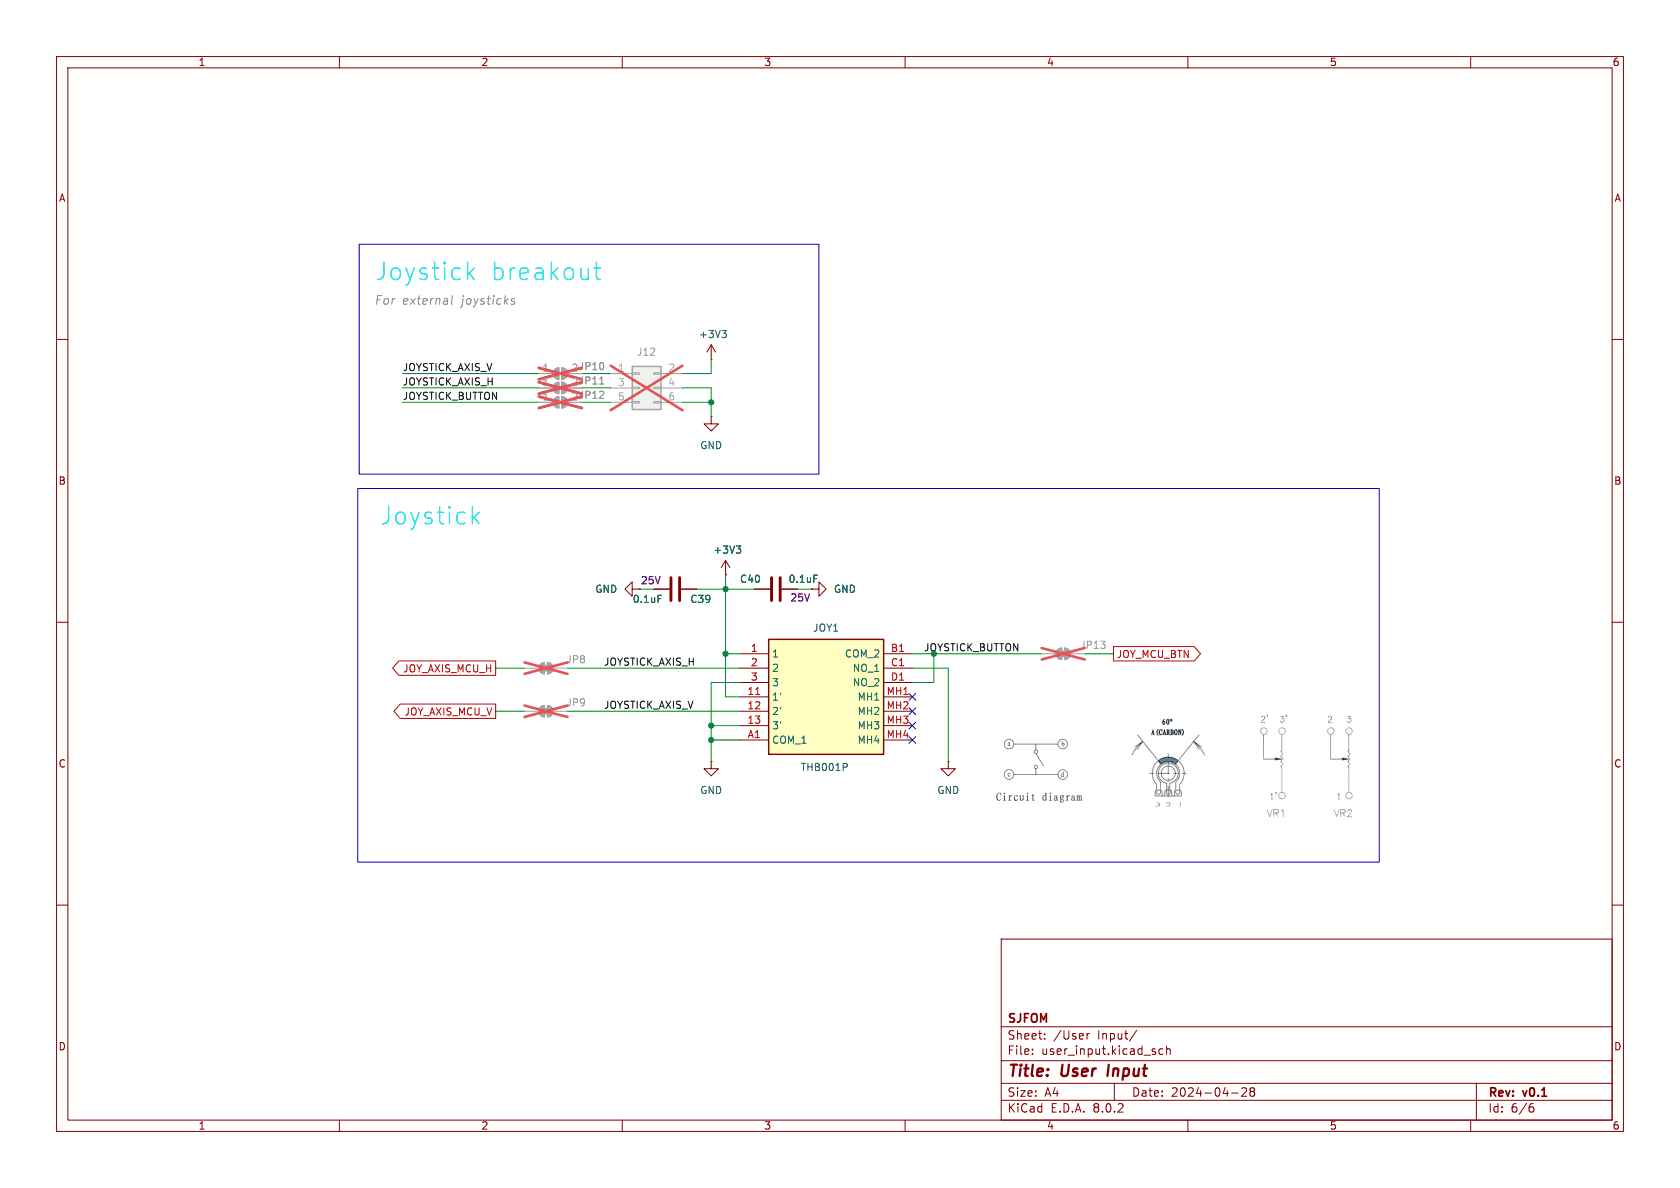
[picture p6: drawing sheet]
(kicad_sch
 (version 20231120)
 (generator "eeschema")
 (generator_version "8.0")
 (paper "A4")
 (title_block
  (title "User Input")
  (date "2024-04-28")
  (rev "v0.1")
  (company "SJFOM"))
 (lib_symbols
  (symbol "Connector_Generic:Conn_02x03_Odd_Even"
   (pin_names
    (offset 1.016) hide) (exclude_from_sim no) (in_bom yes) (on_board yes)
   (property "Reference" "J" (at 1.27 5.08 0) (effects (font (size 1.27 1.27))))
   (property "Value" "Conn_02x03_Odd_Even" (at 1.27 -5.08 0) (effects (font (size 1.27 1.27))))
   (property "Footprint" "" (at 0 0 0) (effects (font (size 1.27 1.27)) (hide yes)))
   (property "Datasheet" "~" (at 0 0 0) (effects (font (size 1.27 1.27)) (hide yes)))
   (property "Description" "Generic connector, double row, 02x03, odd/even pin numbering scheme (row 1 odd numbers, row 2 even numbers), script generated (kicad-library-utils/schlib/autogen/connector/)" (at 0 0 0) (effects (font (size 1.27 1.27)) (hide yes)))
   (symbol "Conn_02x03_Odd_Even_1_1"
    (rectangle (start -1.27 -2.413) (end 0 -2.667) (stroke (width 0.1524) (type default)) (fill (type none)))
    (rectangle (start -1.27 0.127) (end 0 -0.127) (stroke (width 0.1524) (type default)) (fill (type none)))
    (rectangle (start -1.27 2.667) (end 0 2.413) (stroke (width 0.1524) (type default)) (fill (type none)))
    (rectangle (start -1.27 3.81) (end 3.81 -3.81) (stroke (width 0.254) (type default)) (fill (type background)))
    (rectangle (start 3.81 -2.413) (end 2.54 -2.667) (stroke (width 0.1524) (type default)) (fill (type none)))
    (rectangle (start 3.81 0.127) (end 2.54 -0.127) (stroke (width 0.1524) (type default)) (fill (type none)))
    (rectangle (start 3.81 2.667) (end 2.54 2.413) (stroke (width 0.1524) (type default)) (fill (type none)))
    (pin passive line (at -5.08 2.54 0) (length 3.81) (name "Pin_1" (effects (font (size 1.27 1.27)))) (number "1" (effects (font (size 1.27 1.27)))))
    (pin passive line (at 7.62 2.54 180) (length 3.81) (name "Pin_2" (effects (font (size 1.27 1.27)))) (number "2" (effects (font (size 1.27 1.27)))))
    (pin passive line (at -5.08 0 0) (length 3.81) (name "Pin_3" (effects (font (size 1.27 1.27)))) (number "3" (effects (font (size 1.27 1.27)))))
    (pin passive line (at 7.62 0 180) (length 3.81) (name "Pin_4" (effects (font (size 1.27 1.27)))) (number "4" (effects (font (size 1.27 1.27)))))
    (pin passive line (at -5.08 -2.54 0) (length 3.81) (name "Pin_5" (effects (font (size 1.27 1.27)))) (number "5" (effects (font (size 1.27 1.27)))))
    (pin passive line (at 7.62 -2.54 180) (length 3.81) (name "Pin_6" (effects (font (size 1.27 1.27)))) (number "6" (effects (font (size 1.27 1.27)))))))
  (symbol "Device:C"
   (pin_numbers hide)
   (pin_names
    (offset 0.254)) (exclude_from_sim no) (in_bom yes) (on_board yes)
   (property "Reference" "C" (at 0.635 2.54 0) (effects (font (size 1.27 1.27)) (justify left)))
   (property "Value" "C" (at 0.635 -2.54 0) (effects (font (size 1.27 1.27)) (justify left)))
   (property "Footprint" "" (at 0.9652 -3.81 0) (effects (font (size 1.27 1.27)) (hide yes)))
   (property "Datasheet" "~" (at 0 0 0) (effects (font (size 1.27 1.27)) (hide yes)))
   (property "Description" "Unpolarized capacitor" (at 0 0 0) (effects (font (size 1.27 1.27)) (hide yes)))
   (symbol "C_0_1"
    (polyline (pts (xy -2.032 -0.762) (xy 2.032 -0.762)) (stroke (width 0.508) (type default)) (fill (type none)))
    (polyline (pts (xy -2.032 0.762) (xy 2.032 0.762)) (stroke (width 0.508) (type default)) (fill (type none))))
   (symbol "C_1_1"
    (pin passive line (at 0 3.81 270) (length 2.794) (name "~" (effects (font (size 1.27 1.27)))) (number "1" (effects (font (size 1.27 1.27)))))
    (pin passive line (at 0 -3.81 90) (length 2.794) (name "~" (effects (font (size 1.27 1.27)))) (number "2" (effects (font (size 1.27 1.27)))))))
  (symbol "Jumper:SolderJumper_2_Bridged"
   (pin_numbers hide)
   (pin_names
    (offset 0) hide) (exclude_from_sim yes) (in_bom no) (on_board yes)
   (property "Reference" "JP" (at 0 2.032 0) (effects (font (size 1.27 1.27))))
   (property "Value" "SolderJumper_2_Bridged" (at 0 -2.54 0) (effects (font (size 1.27 1.27))))
   (property "Footprint" "" (at 0 0 0) (effects (font (size 1.27 1.27)) (hide yes)))
   (property "Datasheet" "~" (at 0 0 0) (effects (font (size 1.27 1.27)) (hide yes)))
   (property "Description" "Solder Jumper, 2-pole, closed/bridged" (at 0 0 0) (effects (font (size 1.27 1.27)) (hide yes)))
   (symbol "SolderJumper_2_Bridged_0_1"
    (rectangle (start -0.508 0.508) (end 0.508 -0.508) (stroke (width 0) (type default)) (fill (type outline)))
    (arc (start -0.254 1.016) (mid -1.2656 0) (end -0.254 -1.016) (stroke (width 0) (type default)) (fill (type none)))
    (arc (start -0.254 1.016) (mid -1.2656 0) (end -0.254 -1.016) (stroke (width 0) (type default)) (fill (type outline)))
    (polyline (pts (xy -0.254 1.016) (xy -0.254 -1.016)) (stroke (width 0) (type default)) (fill (type none)))
    (polyline (pts (xy 0.254 1.016) (xy 0.254 -1.016)) (stroke (width 0) (type default)) (fill (type none)))
    (arc (start 0.254 -1.016) (mid 1.2656 0) (end 0.254 1.016) (stroke (width 0) (type default)) (fill (type none)))
    (arc (start 0.254 -1.016) (mid 1.2656 0) (end 0.254 1.016) (stroke (width 0) (type default)) (fill (type outline))))
   (symbol "SolderJumper_2_Bridged_1_1"
    (pin passive line (at -3.81 0 0) (length 2.54) (name "A" (effects (font (size 1.27 1.27)))) (number "1" (effects (font (size 1.27 1.27)))))
    (pin passive line (at 3.81 0 180) (length 2.54) (name "B" (effects (font (size 1.27 1.27)))) (number "2" (effects (font (size 1.27 1.27)))))))
  (symbol "Jumper:SolderJumper_2_Open"
   (pin_names
    (offset 0) hide) (exclude_from_sim no) (in_bom yes) (on_board yes)
   (property "Reference" "JP" (at 0 2.032 0) (effects (font (size 1.27 1.27))))
   (property "Value" "SolderJumper_2_Open" (at 0 -2.54 0) (effects (font (size 1.27 1.27))))
   (property "Footprint" "" (at 0 0 0) (effects (font (size 1.27 1.27)) (hide yes)))
   (property "Datasheet" "~" (at 0 0 0) (effects (font (size 1.27 1.27)) (hide yes)))
   (property "Description" "Solder Jumper, 2-pole, open" (at 0 0 0) (effects (font (size 1.27 1.27)) (hide yes)))
   (symbol "SolderJumper_2_Open_0_1"
    (arc (start -0.254 1.016) (mid -1.2656 0) (end -0.254 -1.016) (stroke (width 0) (type default)) (fill (type none)))
    (arc (start -0.254 1.016) (mid -1.2656 0) (end -0.254 -1.016) (stroke (width 0) (type default)) (fill (type outline)))
    (polyline (pts (xy -0.254 1.016) (xy -0.254 -1.016)) (stroke (width 0) (type default)) (fill (type none)))
    (polyline (pts (xy 0.254 1.016) (xy 0.254 -1.016)) (stroke (width 0) (type default)) (fill (type none)))
    (arc (start 0.254 -1.016) (mid 1.2656 0) (end 0.254 1.016) (stroke (width 0) (type default)) (fill (type none)))
    (arc (start 0.254 -1.016) (mid 1.2656 0) (end 0.254 1.016) (stroke (width 0) (type default)) (fill (type outline))))
   (symbol "SolderJumper_2_Open_1_1"
    (pin passive line (at -3.81 0 0) (length 2.54) (name "A" (effects (font (size 1.27 1.27)))) (number "1" (effects (font (size 1.27 1.27)))))
    (pin passive line (at 3.81 0 180) (length 2.54) (name "B" (effects (font (size 1.27 1.27)))) (number "2" (effects (font (size 1.27 1.27)))))))
  (symbol "Samacsys:THB001P" (exclude_from_sim no) (in_bom yes) (on_board yes)
   (property "Reference" "S" (at 26.67 7.62 0) (effects (font (size 1.27 1.27)) (justify left top)))
   (property "Value" "THB001P" (at 26.67 5.08 0) (effects (font (size 1.27 1.27)) (justify left top)))
   (property "Footprint" "Samacsys:THB001P" (at 26.67 -94.92 0) (effects (font (size 1.27 1.27)) (justify left top) (hide yes)))
   (property "Datasheet" "https://www.ckswitches.com/media/2873/thb.pdf" (at 26.67 -194.92 0) (effects (font (size 1.27 1.27)) (justify left top) (hide yes)))
   (property "Description" "THUMBSTICK, 0.05A, 12VDC, 2 AXIS, PCB; No. of Axes:2; Track Resistance:10kohm; Supply Voltage Max:-; No. of Switch Positions:-; Contact Current AC Max:-; Contact Voltage AC Max:50V; Rotation Electrical Angle:36" (at 0 0 0) (effects (font (size 1.27 1.27)) (hide yes)))
   (property "Height" "19.85" (at 26.67 -394.92 0) (effects (font (size 1.27 1.27)) (justify left top) (hide yes)))
   (property "Mouser Part Number" "611-THB001P" (at 26.67 -494.92 0) (effects (font (size 1.27 1.27)) (justify left top) (hide yes)))
   (property "Mouser Price/Stock" "https://www.mouser.co.uk/ProductDetail/CK/THB001P?qs=OlC7AqGiEDlMaVQ%2FEBrivA%3D%3D" (at 26.67 -594.92 0) (effects (font (size 1.27 1.27)) (justify left top) (hide yes)))
   (property "Manufacturer_Name" "C & K COMPONENTS" (at 26.67 -694.92 0) (effects (font (size 1.27 1.27)) (justify left top) (hide yes)))
   (property "Manufacturer_Part_Number" "THB001P" (at 26.67 -794.92 0) (effects (font (size 1.27 1.27)) (justify left top) (hide yes)))
   (symbol "THB001P_1_1"
    (rectangle (start 5.08 2.54) (end 25.4 -17.78) (stroke (width 0.254) (type default)) (fill (type background)))
    (pin passive line (at 0 0 0) (length 5.08) (name "1" (effects (font (size 1.27 1.27)))) (number "1" (effects (font (size 1.27 1.27)))))
    (pin passive line (at 0 -7.62 0) (length 5.08) (name "1'" (effects (font (size 1.27 1.27)))) (number "11" (effects (font (size 1.27 1.27)))))
    (pin passive line (at 0 -10.16 0) (length 5.08) (name "2'" (effects (font (size 1.27 1.27)))) (number "12" (effects (font (size 1.27 1.27)))))
    (pin passive line (at 0 -12.7 0) (length 5.08) (name "3'" (effects (font (size 1.27 1.27)))) (number "13" (effects (font (size 1.27 1.27)))))
    (pin passive line (at 0 -2.54 0) (length 5.08) (name "2" (effects (font (size 1.27 1.27)))) (number "2" (effects (font (size 1.27 1.27)))))
    (pin passive line (at 0 -5.08 0) (length 5.08) (name "3" (effects (font (size 1.27 1.27)))) (number "3" (effects (font (size 1.27 1.27)))))
    (pin passive line (at 0 -15.24 0) (length 5.08) (name "COM_1" (effects (font (size 1.27 1.27)))) (number "A1" (effects (font (size 1.27 1.27)))))
    (pin passive line (at 30.48 0 180) (length 5.08) (name "COM_2" (effects (font (size 1.27 1.27)))) (number "B1" (effects (font (size 1.27 1.27)))))
    (pin passive line (at 30.48 -2.54 180) (length 5.08) (name "NO_1" (effects (font (size 1.27 1.27)))) (number "C1" (effects (font (size 1.27 1.27)))))
    (pin passive line (at 30.48 -5.08 180) (length 5.08) (name "NO_2" (effects (font (size 1.27 1.27)))) (number "D1" (effects (font (size 1.27 1.27)))))
    (pin passive line (at 30.48 -7.62 180) (length 5.08) (name "MH1" (effects (font (size 1.27 1.27)))) (number "MH1" (effects (font (size 1.27 1.27)))))
    (pin passive line (at 30.48 -10.16 180) (length 5.08) (name "MH2" (effects (font (size 1.27 1.27)))) (number "MH2" (effects (font (size 1.27 1.27)))))
    (pin passive line (at 30.48 -12.7 180) (length 5.08) (name "MH3" (effects (font (size 1.27 1.27)))) (number "MH3" (effects (font (size 1.27 1.27)))))
    (pin passive line (at 30.48 -15.24 180) (length 5.08) (name "MH4" (effects (font (size 1.27 1.27)))) (number "MH4" (effects (font (size 1.27 1.27)))))))
  (symbol "power:+3V3"
   (power)
   (pin_numbers hide)
   (pin_names
    (offset 0) hide) (exclude_from_sim no) (in_bom yes) (on_board yes)
   (property "Reference" "#PWR" (at 0 -3.81 0) (effects (font (size 1.27 1.27)) (hide yes)))
   (property "Value" "+3V3" (at 0 3.556 0) (effects (font (size 1.27 1.27))))
   (property "Footprint" "" (at 0 0 0) (effects (font (size 1.27 1.27)) (hide yes)))
   (property "Datasheet" "" (at 0 0 0) (effects (font (size 1.27 1.27)) (hide yes)))
   (property "Description" "Power symbol creates a global label with name \"+3V3\"" (at 0 0 0) (effects (font (size 1.27 1.27)) (hide yes)))
   (symbol "+3V3_0_1"
    (polyline (pts (xy -0.762 1.27) (xy 0 2.54)) (stroke (width 0) (type default)) (fill (type none)))
    (polyline (pts (xy 0 0) (xy 0 2.54)) (stroke (width 0) (type default)) (fill (type none)))
    (polyline (pts (xy 0 2.54) (xy 0.762 1.27)) (stroke (width 0) (type default)) (fill (type none))))
   (symbol "+3V3_1_1"
    (pin power_in line (at 0 0 90) (length 0) (name "~" (effects (font (size 1.27 1.27)))) (number "1" (effects (font (size 1.27 1.27)))))))
  (symbol "power:GND"
   (power)
   (pin_numbers hide)
   (pin_names
    (offset 0) hide) (exclude_from_sim no) (in_bom yes) (on_board yes)
   (property "Reference" "#PWR" (at 0 -6.35 0) (effects (font (size 1.27 1.27)) (hide yes)))
   (property "Value" "GND" (at 0 -3.81 0) (effects (font (size 1.27 1.27))))
   (property "Footprint" "" (at 0 0 0) (effects (font (size 1.27 1.27)) (hide yes)))
   (property "Datasheet" "" (at 0 0 0) (effects (font (size 1.27 1.27)) (hide yes)))
   (property "Description" "Power symbol creates a global label with name \"GND\" , ground" (at 0 0 0) (effects (font (size 1.27 1.27)) (hide yes)))
   (symbol "GND_0_1"
    (polyline (pts (xy 0 0) (xy 0 -1.27) (xy 1.27 -1.27) (xy 0 -2.54) (xy -1.27 -1.27) (xy 0 -1.27)) (stroke (width 0) (type default)) (fill (type none))))
   (symbol "GND_1_1"
    (pin power_in line (at 0 0 270) (length 0) (name "~" (effects (font (size 1.27 1.27)))) (number "1" (effects (font (size 1.27 1.27))))))))
 (junction
  (at 128.27 104.14)
  (diameter 0)
  (color 0 0 0 0))
 (junction
  (at 125.73 128.27)
  (diameter 0)
  (color 0 0 0 0))
 (junction
  (at 165.1 115.57)
  (diameter 0)
  (color 0 0 0 0))
 (junction
  (at 128.27 115.57)
  (diameter 0)
  (color 0 0 0 0))
 (junction
  (at 125.73 71.12)
  (diameter 0)
  (color 0 0 0 0))
 (junction
  (at 125.73 130.81)
  (diameter 0)
  (color 0 0 0 0))
 (no_connect
  (at 161.29 128.27))
 (no_connect
  (at 161.29 130.81))
 (no_connect
  (at 161.29 123.19))
 (no_connect
  (at 161.29 125.73))
 (wire
  (pts (xy 161.29 120.65) (xy 165.1 120.65))
  (stroke (width 0) (type default)))
 (wire
  (pts (xy 128.27 104.14) (xy 133.35 104.14))
  (stroke (width 0) (type default)))
 (wire
  (pts (xy 102.87 66.04) (xy 107.95 66.04))
  (stroke (width 0) (type default)))
 (wire
  (pts (xy 191.77 115.57) (xy 196.85 115.57))
  (stroke (width 0) (type default)))
 (wire
  (pts (xy 87.63 118.11) (xy 92.71 118.11))
  (stroke (width 0) (type default)))
 (wire
  (pts (xy 125.73 130.81) (xy 130.81 130.81))
  (stroke (width 0) (type default)))
 (wire
  (pts (xy 125.73 68.58) (xy 125.73 71.12))
  (stroke (width 0) (type default)))
 (wire
  (pts (xy 71.12 68.58) (xy 95.25 68.58))
  (stroke (width 0) (type default)))
 (wire
  (pts (xy 161.29 118.11) (xy 167.64 118.11))
  (stroke (width 0) (type default)))
 (wire
  (pts (xy 140.97 104.14) (xy 143.51 104.14))
  (stroke (width 0) (type default)))
 (wire
  (pts (xy 125.73 128.27) (xy 130.81 128.27))
  (stroke (width 0) (type default)))
 (wire
  (pts (xy 100.33 118.11) (xy 130.81 118.11))
  (stroke (width 0) (type default)))
 (wire
  (pts (xy 120.65 68.58) (xy 125.73 68.58))
  (stroke (width 0) (type default)))
 (wire
  (pts (xy 71.12 71.12) (xy 95.25 71.12))
  (stroke (width 0) (type default)))
 (wire
  (pts (xy 125.73 128.27) (xy 125.73 130.81))
  (stroke (width 0) (type default)))
 (wire
  (pts (xy 125.73 71.12) (xy 125.73 73.66))
  (stroke (width 0) (type default)))
 (wire
  (pts (xy 165.1 115.57) (xy 184.15 115.57))
  (stroke (width 0) (type default)))
 (wire
  (pts (xy 102.87 68.58) (xy 107.95 68.58))
  (stroke (width 0) (type default)))
 (wire
  (pts (xy 125.73 120.65) (xy 125.73 128.27))
  (stroke (width 0) (type default)))
 (wire
  (pts (xy 128.27 115.57) (xy 128.27 123.19))
  (stroke (width 0) (type default)))
 (wire
  (pts (xy 161.29 115.57) (xy 165.1 115.57))
  (stroke (width 0) (type default)))
 (wire
  (pts (xy 128.27 104.14) (xy 128.27 101.6))
  (stroke (width 0) (type default)))
 (wire
  (pts (xy 128.27 104.14) (xy 123.19 104.14))
  (stroke (width 0) (type default)))
 (wire
  (pts (xy 71.12 66.04) (xy 95.25 66.04))
  (stroke (width 0) (type default)))
 (wire
  (pts (xy 125.73 66.04) (xy 125.73 63.5))
  (stroke (width 0) (type default)))
 (wire
  (pts (xy 128.27 115.57) (xy 130.81 115.57))
  (stroke (width 0) (type default)))
 (wire
  (pts (xy 87.63 125.73) (xy 92.71 125.73))
  (stroke (width 0) (type default)))
 (wire
  (pts (xy 102.87 71.12) (xy 107.95 71.12))
  (stroke (width 0) (type default)))
 (wire
  (pts (xy 125.73 130.81) (xy 125.73 134.62))
  (stroke (width 0) (type default)))
 (wire
  (pts (xy 165.1 120.65) (xy 165.1 115.57))
  (stroke (width 0) (type default)))
 (wire
  (pts (xy 130.81 120.65) (xy 125.73 120.65))
  (stroke (width 0) (type default)))
 (wire
  (pts (xy 100.33 125.73) (xy 130.81 125.73))
  (stroke (width 0) (type default)))
 (wire
  (pts (xy 115.57 104.14) (xy 113.03 104.14))
  (stroke (width 0) (type default)))
 (wire
  (pts (xy 120.65 66.04) (xy 125.73 66.04))
  (stroke (width 0) (type default)))
 (wire
  (pts (xy 167.64 118.11) (xy 167.64 134.62))
  (stroke (width 0) (type default)))
 (wire
  (pts (xy 128.27 104.14) (xy 128.27 115.57))
  (stroke (width 0) (type default)))
 (wire
  (pts (xy 128.27 123.19) (xy 130.81 123.19))
  (stroke (width 0) (type default)))
 (wire
  (pts (xy 120.65 71.12) (xy 125.73 71.12))
  (stroke (width 0) (type default)))
 (rectangle
  (start 63.246 86.36)
  (end 243.84 152.4)
  (stroke (width 0) (type default))
  (fill (type none)))
 (rectangle
  (start 63.5 43.18)
  (end 144.78 83.82)
  (stroke (width 0) (type default))
  (fill (type none)))
 (image
  (at 208.28 134.62)
  (scale 0.317452)
  (data))
 (text "Joystick breakout"
  (exclude_from_sim no)
  (at 86.36 48.26 0)
  (effects (font
    (face "KiCad Font") (size 3.048 3.048) (thickness 0.254)
    (bold yes) (color 29 232 255 1))))
 (text "Joystick"
  (exclude_from_sim no)
  (at 76.2 91.44 0)
  (effects (font
    (face "KiCad Font") (size 3.048 3.048) (thickness 0.254)
    (bold yes) (color 29 232 255 1))))
 (text "For external joysticks"
  (exclude_from_sim no)
  (at 78.74 53.34 0)
  (effects (font
    (face "KiCad Font") (size 1.524 1.524)
    (italic yes) (color 132 132 132 1))))
 (label "JOYSTICK_AXIS_V"
  (at 106.68 125.73 0)
  (fields_autoplaced yes)
  (effects (font (size 1.27 1.27)) (justify left bottom)))
 (label "JOYSTICK_BUTTON"
  (at 180.34 115.57 180)
  (fields_autoplaced yes)
  (effects (font (size 1.27 1.27)) (justify right bottom)))
 (label "JOYSTICK_AXIS_H"
  (at 71.12 68.58 0)
  (fields_autoplaced yes)
  (effects (font (size 1.27 1.27)) (justify left bottom)))
 (label "JOYSTICK_AXIS_V"
  (at 71.12 66.04 0)
  (fields_autoplaced yes)
  (effects (font (size 1.27 1.27)) (justify left bottom)))
 (label "JOYSTICK_AXIS_H"
  (at 106.68 118.11 0)
  (fields_autoplaced yes)
  (effects (font (size 1.27 1.27)) (justify left bottom)))
 (label "JOYSTICK_BUTTON"
  (at 71.12 71.12 0)
  (fields_autoplaced yes)
  (effects (font (size 1.27 1.27)) (justify left bottom)))
 (global_label "JOY_AXIS_MCU_V"
  (shape output)
  (at 87.63 125.73 180)
  (fields_autoplaced yes)
  (effects (font (size 1.27 1.27) (color 194 0 0 1)) (justify right))
  (property "Intersheetrefs" "${INTERSHEET_REFS}" (at 69.1024 125.73 0) (effects (font (size 1.27 1.27)) (justify right) (hide yes))))
 (global_label "JOY_AXIS_MCU_H"
  (shape output)
  (at 87.63 118.11 180)
  (fields_autoplaced yes)
  (effects (font (size 1.27 1.27) (color 194 0 0 1)) (justify right))
  (property "Intersheetrefs" "${INTERSHEET_REFS}" (at 68.8605 118.11 0) (effects (font (size 1.27 1.27)) (justify right) (hide yes))))
 (global_label "JOY_MCU_BTN"
  (shape output)
  (at 196.85 115.57 0)
  (fields_autoplaced yes)
  (effects (font (size 1.27 1.27) (color 194 0 0 1)) (justify left))
  (property "Intersheetrefs" "${INTERSHEET_REFS}" (at 212.7771 115.57 0) (effects (font (size 1.27 1.27)) (justify left) (hide yes))))
 (symbol
  (lib_id "power:GND")
  (at 113.03 104.14 270)
  (unit 1)
  (exclude_from_sim no)
  (in_bom yes)
  (on_board yes)
  (dnp no)
  (fields_autoplaced yes)
  (property "Reference" "#PWR0113" (at 106.68 104.14 0) (effects (font (size 1.27 1.27)) (hide yes)))
  (property "Value" "GND" (at 109.22 104.1401 90) (effects (font (size 1.27 1.27)) (justify right)))
  (property "Footprint" "" (at 113.03 104.14 0) (effects (font (size 1.27 1.27)) (hide yes)))
  (property "Datasheet" "" (at 113.03 104.14 0) (effects (font (size 1.27 1.27)) (hide yes)))
  (property "Description" "Power symbol creates a global label with name \"GND\" , ground" (at 113.03 104.14 0) (effects (font (size 1.27 1.27)) (hide yes)))
  (pin "1"))
 (symbol
  (lib_id "Connector_Generic:Conn_02x03_Odd_Even")
  (at 113.03 68.58 0)
  (unit 1)
  (exclude_from_sim no)
  (in_bom yes)
  (on_board yes)
  (dnp yes)
  (fields_autoplaced yes)
  (property "Reference" "J12" (at 114.3 62.23 0) (effects (font (size 1.27 1.27))))
  (property "Value" "Conn_02x03_Odd_Even" (at 114.3 62.23 0) (effects (font (size 1.27 1.27)) (hide yes)))
  (property "Footprint" "Connector_PinHeader_2.54mm:PinHeader_2x03_P2.54mm_Vertical" (at 113.03 68.58 0) (effects (font (size 1.27 1.27)) (hide yes)))
  (property "Datasheet" "~" (at 113.03 68.58 0) (effects (font (size 1.27 1.27)) (hide yes)))
  (property "Description" "Generic connector, double row, 02x03, odd/even pin numbering scheme (row 1 odd numbers, row 2 even numbers), script generated (kicad-library-utils/schlib/autogen/connector/)" (at 113.03 68.58 0) (effects (font (size 1.27 1.27)) (hide yes)))
  (property "Type" "" (at 113.03 68.58 0) (effects (font (size 1.27 1.27)) (hide yes)))
  (pin "4")
  (pin "3")
  (pin "2")
  (pin "1")
  (pin "5")
  (pin "6"))
 (symbol
  (lib_id "power:GND")
  (at 125.73 73.66 0)
  (unit 1)
  (exclude_from_sim no)
  (in_bom yes)
  (on_board yes)
  (dnp no)
  (fields_autoplaced yes)
  (property "Reference" "#PWR0115" (at 125.73 80.01 0) (effects (font (size 1.27 1.27)) (hide yes)))
  (property "Value" "GND" (at 125.73 78.74 0) (effects (font (size 1.27 1.27))))
  (property "Footprint" "" (at 125.73 73.66 0) (effects (font (size 1.27 1.27)) (hide yes)))
  (property "Datasheet" "" (at 125.73 73.66 0) (effects (font (size 1.27 1.27)) (hide yes)))
  (property "Description" "Power symbol creates a global label with name \"GND\" , ground" (at 125.73 73.66 0) (effects (font (size 1.27 1.27)) (hide yes)))
  (pin "1"))
 (symbol
  (lib_id "Jumper:SolderJumper_2_Open")
  (at 99.06 66.04 0)
  (unit 1)
  (exclude_from_sim no)
  (in_bom yes)
  (on_board yes)
  (dnp yes)
  (property "Reference" "JP10" (at 104.648 64.77 0) (effects (font (size 1.27 1.27))))
  (property "Value" "SolderJumper_2_Open" (at 97.7901 68.58 90) (effects (font (size 1.27 1.27)) (justify right) (hide yes)))
  (property "Footprint" "Jumper:SolderJumper-2_P1.3mm_Open_RoundedPad1.0x1.5mm" (at 99.06 66.04 0) (effects (font (size 1.27 1.27)) (hide yes)))
  (property "Datasheet" "~" (at 99.06 66.04 0) (effects (font (size 1.27 1.27)) (hide yes)))
  (property "Description" "Solder Jumper, 2-pole, open" (at 99.06 66.04 0) (effects (font (size 1.27 1.27)) (hide yes)))
  (property "Type" "" (at 99.06 66.04 0) (effects (font (size 1.27 1.27)) (hide yes)))
  (pin "2")
  (pin "1"))
 (symbol
  (lib_id "Device:C")
  (at 137.16 104.14 90)
  (unit 1)
  (exclude_from_sim no)
  (in_bom yes)
  (on_board yes)
  (dnp no)
  (property "Reference" "C40" (at 134.62 102.362 90) (effects (font (size 1.27 1.27)) (justify left)))
  (property "Value" "0.1uF" (at 144.78 102.362 90) (effects (font (size 1.27 1.27)) (justify left)))
  (property "Footprint" "Capacitor_SMD:C_0603_1608Metric" (at 140.97 103.1748 0) (effects (font (size 1.27 1.27)) (hide yes)))
  (property "Datasheet" "~" (at 137.16 104.14 0) (effects (font (size 1.27 1.27)) (hide yes)))
  (property "Description" "Unpolarized capacitor" (at 137.16 104.14 0) (effects (font (size 1.27 1.27)) (hide yes)))
  (property "Voltage" "25V" (at 141.478 105.664 90) (effects (font (size 1.27 1.27))))
  (property "Type" "SMD" (at 137.16 104.14 0) (effects (font (size 1.27 1.27)) (hide yes)))
  (property "Package" "0603" (at 137.16 104.14 0) (effects (font (size 1.27 1.27)) (hide yes)))
  (pin "2")
  (pin "1"))
 (symbol
  (lib_id "Jumper:SolderJumper_2_Bridged")
  (at 96.52 125.73 0)
  (unit 1)
  (exclude_from_sim yes)
  (in_bom no)
  (on_board yes)
  (dnp yes)
  (property "Reference" "JP9" (at 101.854 124.206 0) (effects (font (size 1.27 1.27))))
  (property "Value" "SolderJumper_2_Bridged" (at 96.52 121.92 0) (effects (font (size 1.27 1.27)) (hide yes)))
  (property "Footprint" "Jumper:SolderJumper-2_P1.3mm_Bridged2Bar_RoundedPad1.0x1.5mm" (at 96.52 125.73 0) (effects (font (size 1.27 1.27)) (hide yes)))
  (property "Datasheet" "~" (at 96.52 125.73 0) (effects (font (size 1.27 1.27)) (hide yes)))
  (property "Description" "Solder Jumper, 2-pole, closed/bridged" (at 96.52 125.73 0) (effects (font (size 1.27 1.27)) (hide yes)))
  (property "Type" "" (at 96.52 125.73 0) (effects (font (size 1.27 1.27)) (hide yes)))
  (pin "1")
  (pin "2"))
 (symbol
  (lib_id "Jumper:SolderJumper_2_Open")
  (at 99.06 71.12 0)
  (unit 1)
  (exclude_from_sim no)
  (in_bom yes)
  (on_board yes)
  (dnp yes)
  (property "Reference" "JP12" (at 104.648 69.85 0) (effects (font (size 1.27 1.27))))
  (property "Value" "SolderJumper_2_Open" (at 97.7901 73.66 90) (effects (font (size 1.27 1.27)) (justify right) (hide yes)))
  (property "Footprint" "Jumper:SolderJumper-2_P1.3mm_Open_RoundedPad1.0x1.5mm" (at 99.06 71.12 0) (effects (font (size 1.27 1.27)) (hide yes)))
  (property "Datasheet" "~" (at 99.06 71.12 0) (effects (font (size 1.27 1.27)) (hide yes)))
  (property "Description" "Solder Jumper, 2-pole, open" (at 99.06 71.12 0) (effects (font (size 1.27 1.27)) (hide yes)))
  (property "Type" "" (at 99.06 71.12 0) (effects (font (size 1.27 1.27)) (hide yes)))
  (pin "2")
  (pin "1"))
 (symbol
  (lib_id "Jumper:SolderJumper_2_Open")
  (at 99.06 68.58 0)
  (unit 1)
  (exclude_from_sim no)
  (in_bom yes)
  (on_board yes)
  (dnp yes)
  (property "Reference" "JP11" (at 104.648 67.31 0) (effects (font (size 1.27 1.27))))
  (property "Value" "SolderJumper_2_Open" (at 97.7901 71.12 90) (effects (font (size 1.27 1.27)) (justify right) (hide yes)))
  (property "Footprint" "Jumper:SolderJumper-2_P1.3mm_Open_RoundedPad1.0x1.5mm" (at 99.06 68.58 0) (effects (font (size 1.27 1.27)) (hide yes)))
  (property "Datasheet" "~" (at 99.06 68.58 0) (effects (font (size 1.27 1.27)) (hide yes)))
  (property "Description" "Solder Jumper, 2-pole, open" (at 99.06 68.58 0) (effects (font (size 1.27 1.27)) (hide yes)))
  (property "Type" "" (at 99.06 68.58 0) (effects (font (size 1.27 1.27)) (hide yes)))
  (pin "2")
  (pin "1"))
 (symbol
  (lib_id "Samacsys:THB001P")
  (at 130.81 115.57 0)
  (unit 1)
  (exclude_from_sim no)
  (in_bom yes)
  (on_board yes)
  (dnp no)
  (property "Reference" "JOY1" (at 146.05 110.998 0) (effects (font (size 1.27 1.27))))
  (property "Value" "THB001P" (at 145.796 135.636 0) (effects (font (size 1.27 1.27))))
  (property "Footprint" "Samacsys:THB001P" (at 157.48 210.49 0) (effects (font (size 1.27 1.27)) (justify left top) (hide yes)))
  (property "Datasheet" "https://www.ckswitches.com/media/2873/thb.pdf" (at 157.48 310.49 0) (effects (font (size 1.27 1.27)) (justify left top) (hide yes)))
  (property "Description" "THUMBSTICK, 0.05A, 12VDC, 2 AXIS, PCB; No. of Axes:2; Track Resistance:10kohm; Supply Voltage Max:-; No. of Switch Positions:-; Contact Current AC Max:-; Contact Voltage AC Max:50V; Rotation Electrical Angle:36" (at 130.81 115.57 0) (effects (font (size 1.27 1.27)) (hide yes)))
  (property "Height" "19.85" (at 157.48 510.49 0) (effects (font (size 1.27 1.27)) (justify left top) (hide yes)))
  (property "Mouser Part Number" "611-THB001P" (at 157.48 610.49 0) (effects (font (size 1.27 1.27)) (justify left top) (hide yes)))
  (property "Mouser Price/Stock" "https://www.mouser.co.uk/ProductDetail/CK/THB001P?qs=OlC7AqGiEDlMaVQ%2FEBrivA%3D%3D" (at 157.48 710.49 0) (effects (font (size 1.27 1.27)) (justify left top) (hide yes)))
  (property "Manufacturer_Name" "C & K COMPONENTS" (at 157.48 810.49 0) (effects (font (size 1.27 1.27)) (justify left top) (hide yes)))
  (property "Manufacturer_Part_Number" "THB001P" (at 157.48 910.49 0) (effects (font (size 1.27 1.27)) (justify left top) (hide yes)))
  (property "MPN" "THB001P" (at 130.81 115.57 0) (effects (font (size 1.27 1.27)) (hide yes)))
  (property "Manufacturer" "C&K" (at 130.81 115.57 0) (effects (font (size 1.27 1.27)) (hide yes)))
  (property "Type" "thru-hole" (at 130.81 115.57 0) (effects (font (size 1.27 1.27)) (hide yes)))
  (pin "12")
  (pin "B1")
  (pin "11")
  (pin "MH3")
  (pin "C1")
  (pin "MH4")
  (pin "MH1")
  (pin "13")
  (pin "1")
  (pin "3")
  (pin "MH2")
  (pin "2")
  (pin "D1")
  (pin "A1"))
 (symbol
  (lib_id "power:GND")
  (at 167.64 134.62 0)
  (unit 1)
  (exclude_from_sim no)
  (in_bom yes)
  (on_board yes)
  (dnp no)
  (fields_autoplaced yes)
  (property "Reference" "#PWR0119" (at 167.64 140.97 0) (effects (font (size 1.27 1.27)) (hide yes)))
  (property "Value" "GND" (at 167.64 139.7 0) (effects (font (size 1.27 1.27))))
  (property "Footprint" "" (at 167.64 134.62 0) (effects (font (size 1.27 1.27)) (hide yes)))
  (property "Datasheet" "" (at 167.64 134.62 0) (effects (font (size 1.27 1.27)) (hide yes)))
  (property "Description" "Power symbol creates a global label with name \"GND\" , ground" (at 167.64 134.62 0) (effects (font (size 1.27 1.27)) (hide yes)))
  (pin "1"))
 (symbol
  (lib_id "power:GND")
  (at 143.51 104.14 90)
  (unit 1)
  (exclude_from_sim no)
  (in_bom yes)
  (on_board yes)
  (dnp no)
  (fields_autoplaced yes)
  (property "Reference" "#PWR0118" (at 149.86 104.14 0) (effects (font (size 1.27 1.27)) (hide yes)))
  (property "Value" "GND" (at 147.32 104.1399 90) (effects (font (size 1.27 1.27)) (justify right)))
  (property "Footprint" "" (at 143.51 104.14 0) (effects (font (size 1.27 1.27)) (hide yes)))
  (property "Datasheet" "" (at 143.51 104.14 0) (effects (font (size 1.27 1.27)) (hide yes)))
  (property "Description" "Power symbol creates a global label with name \"GND\" , ground" (at 143.51 104.14 0) (effects (font (size 1.27 1.27)) (hide yes)))
  (pin "1"))
 (symbol
  (lib_id "Jumper:SolderJumper_2_Bridged")
  (at 96.52 118.11 0)
  (unit 1)
  (exclude_from_sim yes)
  (in_bom no)
  (on_board yes)
  (dnp yes)
  (property "Reference" "JP8" (at 101.854 116.586 0) (effects (font (size 1.27 1.27))))
  (property "Value" "SolderJumper_2_Bridged" (at 96.52 114.3 0) (effects (font (size 1.27 1.27)) (hide yes)))
  (property "Footprint" "Jumper:SolderJumper-2_P1.3mm_Bridged2Bar_RoundedPad1.0x1.5mm" (at 96.52 118.11 0) (effects (font (size 1.27 1.27)) (hide yes)))
  (property "Datasheet" "~" (at 96.52 118.11 0) (effects (font (size 1.27 1.27)) (hide yes)))
  (property "Description" "Solder Jumper, 2-pole, closed/bridged" (at 96.52 118.11 0) (effects (font (size 1.27 1.27)) (hide yes)))
  (property "Type" "" (at 96.52 118.11 0) (effects (font (size 1.27 1.27)) (hide yes)))
  (pin "1")
  (pin "2"))
 (symbol
  (lib_id "Device:C")
  (at 119.38 104.14 270)
  (unit 1)
  (exclude_from_sim no)
  (in_bom yes)
  (on_board yes)
  (dnp no)
  (property "Reference" "C39" (at 121.92 105.918 90) (effects (font (size 1.27 1.27)) (justify left)))
  (property "Value" "0.1uF" (at 111.76 105.918 90) (effects (font (size 1.27 1.27)) (justify left)))
  (property "Footprint" "Capacitor_SMD:C_0603_1608Metric" (at 115.57 105.1052 0) (effects (font (size 1.27 1.27)) (hide yes)))
  (property "Datasheet" "~" (at 119.38 104.14 0) (effects (font (size 1.27 1.27)) (hide yes)))
  (property "Description" "Unpolarized capacitor" (at 119.38 104.14 0) (effects (font (size 1.27 1.27)) (hide yes)))
  (property "Voltage" "25V" (at 115.062 102.616 90) (effects (font (size 1.27 1.27))))
  (property "Type" "SMD" (at 119.38 104.14 0) (effects (font (size 1.27 1.27)) (hide yes)))
  (property "Package" "0603" (at 119.38 104.14 0) (effects (font (size 1.27 1.27)) (hide yes)))
  (pin "2")
  (pin "1"))
 (symbol
  (lib_id "power:GND")
  (at 125.73 134.62 0)
  (unit 1)
  (exclude_from_sim no)
  (in_bom yes)
  (on_board yes)
  (dnp no)
  (fields_autoplaced yes)
  (property "Reference" "#PWR0116" (at 125.73 140.97 0) (effects (font (size 1.27 1.27)) (hide yes)))
  (property "Value" "GND" (at 125.73 139.7 0) (effects (font (size 1.27 1.27))))
  (property "Footprint" "" (at 125.73 134.62 0) (effects (font (size 1.27 1.27)) (hide yes)))
  (property "Datasheet" "" (at 125.73 134.62 0) (effects (font (size 1.27 1.27)) (hide yes)))
  (property "Description" "Power symbol creates a global label with name \"GND\" , ground" (at 125.73 134.62 0) (effects (font (size 1.27 1.27)) (hide yes)))
  (pin "1"))
 (symbol
  (lib_id "power:+3V3")
  (at 125.73 63.5 0)
  (unit 1)
  (exclude_from_sim no)
  (in_bom yes)
  (on_board yes)
  (dnp no)
  (property "Reference" "#PWR0114" (at 125.73 67.31 0) (effects (font (size 1.27 1.27)) (hide yes)))
  (property "Value" "+3V3" (at 126.111 59.1058 0) (effects (font (size 1.27 1.27))))
  (property "Footprint" "" (at 125.73 63.5 0) (effects (font (size 1.27 1.27)) (hide yes)))
  (property "Datasheet" "" (at 125.73 63.5 0) (effects (font (size 1.27 1.27)) (hide yes)))
  (property "Description" "Power symbol creates a global label with name \"+3V3\"" (at 125.73 63.5 0) (effects (font (size 1.27 1.27)) (hide yes)))
  (pin "1"))
 (symbol
  (lib_id "Jumper:SolderJumper_2_Bridged")
  (at 187.96 115.57 0)
  (unit 1)
  (exclude_from_sim yes)
  (in_bom no)
  (on_board yes)
  (dnp yes)
  (property "Reference" "JP13" (at 193.294 114.046 0) (effects (font (size 1.27 1.27))))
  (property "Value" "SolderJumper_2_Bridged" (at 187.96 111.76 0) (effects (font (size 1.27 1.27)) (hide yes)))
  (property "Footprint" "Jumper:SolderJumper-2_P1.3mm_Bridged2Bar_RoundedPad1.0x1.5mm" (at 187.96 115.57 0) (effects (font (size 1.27 1.27)) (hide yes)))
  (property "Datasheet" "~" (at 187.96 115.57 0) (effects (font (size 1.27 1.27)) (hide yes)))
  (property "Description" "Solder Jumper, 2-pole, closed/bridged" (at 187.96 115.57 0) (effects (font (size 1.27 1.27)) (hide yes)))
  (property "Type" "" (at 187.96 115.57 0) (effects (font (size 1.27 1.27)) (hide yes)))
  (pin "1")
  (pin "2"))
 (symbol
  (lib_id "power:+3V3")
  (at 128.27 101.6 0)
  (unit 1)
  (exclude_from_sim no)
  (in_bom yes)
  (on_board yes)
  (dnp no)
  (property "Reference" "#PWR0117" (at 128.27 105.41 0) (effects (font (size 1.27 1.27)) (hide yes)))
  (property "Value" "+3V3" (at 128.651 97.2058 0) (effects (font (size 1.27 1.27))))
  (property "Footprint" "" (at 128.27 101.6 0) (effects (font (size 1.27 1.27)) (hide yes)))
  (property "Datasheet" "" (at 128.27 101.6 0) (effects (font (size 1.27 1.27)) (hide yes)))
  (property "Description" "Power symbol creates a global label with name \"+3V3\"" (at 128.27 101.6 0) (effects (font (size 1.27 1.27)) (hide yes)))
  (pin "1")))
